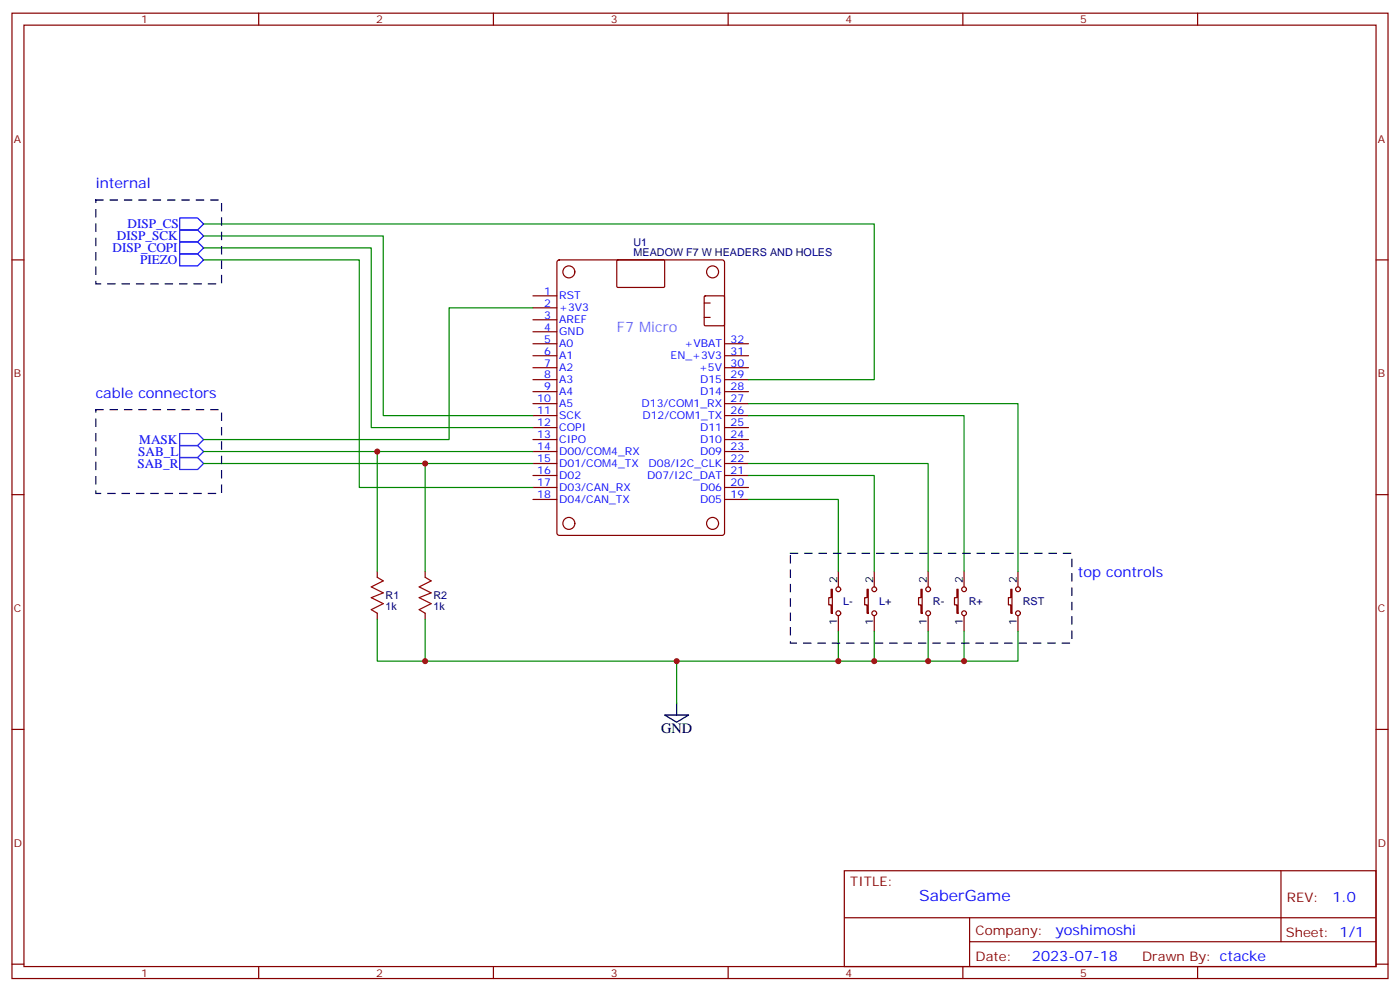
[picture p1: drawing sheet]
<svg xmlns="http://www.w3.org/2000/svg" width="412mm" height="292mm" viewBox="0 0 412 292" stroke-linecap="round" stroke-linejoin="round" font-family="sans-serif">
<g fill="none" stroke="#870000" stroke-width=".35">
<path d="M3.5 3.9h405.4v284.3h-405.4zM7.1 7.4h398.2v277.3h-398.2zM76.2 3.9v3.5M145.3 3.9v3.5M214.5 3.9v3.5M283.6 3.9v3.5M352.8 3.9v3.5M3.5 76.6h3.6M164.3 76.8l.4-.2h48l.7 .4v80l-.4 .6-48.3 .1-.6-.5-.1-79.9zM181.7 76.7l.3-.1h13.6l.2 .3-.1 7.6-.3 .2-13.5-.1-.2-.3zM405.3 76.6h3.6M157 87.1h7"/>
<path d="M157 97.7h7M157 94.2h7M157 90.7h7M207.4 93.5h1.8M207.4 89.3h1.8M207.5 87.3l.3-.2h5.3l.3 .2v8.3l-.2 .3-5.4 .1-.3-.2zM157 118.9h7M157 115.4h7M157 111.8h7M157 108.3h7M157 104.8h7M157 101.2h7"/>
<path d="M213.4 118.9h7.1M213.4 115.4h7.1M213.4 111.8h7.1M213.4 108.3h7.1M213.4 104.8h7.1M213.4 101.2h7.1M157 136.5h7M157 133h7M157 129.5h7M157 125.9h7M157 122.4h7M213.4 136.5h7.1"/>
<path d="M213.4 133h7.1M213.4 129.5h7.1M213.4 125.9h7.1M213.4 122.4h7.1M3.5 145.7h3.6M157 147.1h7M157 143.6h7M157 140.1h7M213.4 147.1h7.1M213.4 143.6h7.1M213.4 140.1h7.1M405.3 145.7h3.6"/>
<path d="M111.1 168.3v1.7M125.2 168.3v1.7M244.8 173.6h.4v7h-.4v-2.4h-.7v-2.2h.7zM246.9 168.3v4.6M255.4 173.6h.4v7h-.4v-2.4h-.7v-2.2h.7zM257.5 168.3v4.6M271.3 173.6h.3v7h-.3v-2.4h-.7v-2.2h.7zM273.4 168.3v4.6M281.9 173.6h.3v7h-.3v-2.4h-.7v-2.2h.7zM284 168.3v4.6M297.7 173.6h.4v7h-.4v-2.4h-.7v-2.2h.7zM299.9 168.3v4.6"/>
<path d="M111.1 180.6v1.8M125.2 180.6v1.8M246.9 181.3v4.6M257.5 181.3v4.6M273.4 181.3v4.6M284 181.3v4.6M299.9 181.3v4.6M3.5 214.8h3.6M405.3 214.8h3.6M248.7 256.5h156.6v28.2h-156.6zM377.3 256.5v20.9M248.7 270.3h156.5"/>
<path d="M285.6 277.4h119.6M285.6 270.3v14.1M3.5 284h3.6M76.2 284.7v3.5M145.3 284.7v3.5M214.5 284.7v3.5M283.6 284.7v3.5M352.8 284.7v3.5M405.3 284h3.6"/>
<circle cx="167.6" cy="80.1" r="1.76"/>
<circle cx="209.9" cy="80.1" r="1.76"/>
<circle cx="167.6" cy="154.2" r="1.76"/>
<circle cx="209.9" cy="154.2" r="1.76"/>
<circle cx="246.9" cy="173.6" r=".71"/>
<circle cx="257.5" cy="173.6" r=".71"/>
<circle cx="273.4" cy="173.6" r=".71"/>
<circle cx="284" cy="173.6" r=".71"/>
<circle cx="299.9" cy="173.6" r=".71"/>
<circle cx="246.9" cy="180.6" r=".71"/>
<circle cx="257.5" cy="180.6" r=".71"/>
<circle cx="273.4" cy="180.6" r=".71"/>
<circle cx="284" cy="180.6" r=".71"/>
<circle cx="299.9" cy="180.6" r=".71"/>
</g>
<path d="M52.9 71.3h5.3l1.8 1.7-1.8 1.8h-5.3zM52.9 67.7h5.3l1.8 1.8-1.8 1.8h-5.3zM52.9 74.8h5.3l1.8 1.8-1.8 1.7h-5.3zM52.9 64.2h5.3l1.8 1.8-1.8 1.7h-5.3zM52.9 134.8h5.3l1.8 1.7-1.8 1.8h-5.3zM52.9 131.2h5.3l1.8 1.8-1.8 1.8h-5.3zM52.9 127.7h5.3l1.8 1.8-1.8 1.7h-5.3z" fill="none" stroke="#00f" stroke-width=".35"/>
<path d="M111.1 170l1.8 1.1-3.5 1.8 3.5 1.7-3.5 1.4 3.5 1.8-3.5 1.8 1.7 1M125.2 170l1.8 1.1-3.5 1.8 3.5 1.7-3.5 1.4 3.5 1.8-3.5 1.8 1.7 1" fill="none" stroke="#a10000" stroke-width=".35"/>
<path d="M195.8 210.6h7l-3.5 2.1zM199.3 207.1v3.5" fill="none" stroke="#000" stroke-width=".35"/>
<g fill="none" stroke="#008700" stroke-width=".35">
<path d="M60 69.5h52.9v52.9h44.1M60 73h49.4v52.9h47.6M60 76.6h45.8v67h51.2M60 66h197.5v45.8h-37M157 90.7h-24.7v38.8h-72.3M220.5 118.9h79.4v49.4M60 133h97M60 136.5h97M111.1 133v35.3M125.2 136.5v31.8M220.5 122.4h63.5v45.9M220.5 136.5h52.9v31.8"/>
<path d="M220.5 140.1h37v28.2M220.5 147.1h26.4v21.2M111.1 182.4v12.3h188.8v-8.8M125.2 182.4v12.3M199.3 194.7v12.4M246.9 185.9v8.8M257.5 185.9v8.8M273.4 185.9v8.8M284 185.9v8.8"/>
</g>
<path d="M28.2 58.9h37.1v24.7h-37.1zM28.2 120.7h37.1v24.6h-37.1zM232.8 163h82.9v26.4h-82.9z" fill="none" stroke="#000" stroke-width=".35" stroke-dasharray="2.1 2.1"/>
<g fill="#c00">
<circle cx="284" cy="194.7" r=".88"/>
<circle cx="273.4" cy="194.7" r=".88"/>
<circle cx="257.5" cy="194.7" r=".88"/>
<circle cx="246.9" cy="194.7" r=".88"/>
<circle cx="199.3" cy="194.7" r=".88"/>
<circle cx="111.1" cy="133" r=".88"/>
<circle cx="125.2" cy="136.5" r=".88"/>
<circle cx="125.2" cy="194.7" r=".88"/>
</g>
<text font-size="4.6" fill="#00f" x="270.8" y="265.5">SaberGame</text>
<g font-size="4.2" fill="#00f">
<text x="28.2" y="55.4">internal</text>
<text x="28.2" y="117.1">cable connectors</text>
<text x="317.5" y="170">top controls</text>
<text x="392.5" y="265.7">1.0</text>
<text x="310.9" y="275.3">yoshimoshi</text>
<text x="304" y="283.1">2023-07-18</text>
</g>
<text font-size="4.2" fill="#23abe3" x="181.7" y="97.7">F7 Micro</text>
<text font-size="4.2" x="194.7" y="215.9">GND</text>
<g font-size="3.9" fill="#00f">
<text x="34.4" y="70.8">DISP_SCK</text>
<text x="37.6" y="67.2">DISP_CS</text>
<text x="33.2" y="74.3">DISP_COPI</text>
<text x="41.3" y="77.8">PIEZO</text>
<text x="41" y="130.7">MASK</text>
<text x="40.5" y="137.8">SAB_R</text>
<text x="40.7" y="134.3">SAB_L</text>
</g>
<g font-size="3.9" fill="#800">
<text x="250.5" y="261.1">TITLE:</text>
<text x="379.1" y="265.7">REV:</text>
<text x="287.4" y="275.3">Company:</text>
<text x="378.7" y="275.9">Sheet: 1/1</text>
<text x="287.4" y="282.9">Date:</text>
<text x="336.4" y="283">Drawn By: ctacke</text>
</g>
<g font-size="3.2" fill="#800">
<text x="41.6" y="6.9">1</text>
<text x="110.8" y="6.9">2</text>
<text x="179.9" y="6.9">3</text>
<text x="249.1" y="6.9">4</text>
<text x="318.2" y="6.9">5</text>
<text x="4.1" y="42">A</text>
<text x="405.9" y="42">A</text>
<text x="4.1" y="111.1">B</text>
<text x="405.9" y="111.1">B</text>
<text x="4.1" y="180.3">C</text>
<text x="405.9" y="180.3">C</text>
<text x="4.1" y="249.4">D</text>
<text x="405.9" y="249.4">D</text>
<text x="41.6" y="287.7">1</text>
<text x="110.8" y="287.7">2</text>
<text x="179.9" y="287.7">3</text>
<text x="249.1" y="287.7">4</text>
<text x="318.2" y="287.7">5</text>
</g>
<g font-size="3.2" fill="#000080">
<text x="186.6" y="75.5">MEADOW F7 W HEADERS AND HOLES</text>
<text x="186.6" y="72.4">U1</text>
<text x="113.6" y="179.6">1k</text>
<text x="113.6" y="176.5">R1</text>
<text x="127.7" y="179.6">1k</text>
<text x="127.7" y="176.5">R2</text>
<text x="248.4" y="178.3">L-</text>
<text x="258.9" y="178.3">L+</text>
<text x="274.8" y="178.3">R-</text>
<text x="285.4" y="178.3">R+</text>
<text x="301.3" y="178.3">RST</text>
</g>
<g font-size="3.2" fill="#00f">
<text x="160.3" y="86.8">1</text>
<text x="164.7" y="88.2">RST</text>
<text x="160.3" y="93.8">3</text>
<text x="160.3" y="90.3">2</text>
<text x="164.7" y="95.3">AREF</text>
<text x="164.7" y="91.7">+3V3</text>
<text x="160.3" y="100.9">5</text>
<text x="160.3" y="97.4">4</text>
<text x="164.7" y="98.8">GND</text>
<text x="215.2" y="100.9">32</text>
<text x="160.3" y="108">7</text>
<text x="160.3" y="104.4">6</text>
<text x="164.7" y="105.8">A1</text>
<text x="164.7" y="102.3">A0</text>
<text x="197.5" y="105.8">EN_+3V3</text>
<text x="201.7" y="102.3">+VBAT</text>
<text x="215.2" y="108">30</text>
<text x="215.2" y="104.4">31</text>
<text x="160.3" y="111.5">8</text>
<text x="164.7" y="112.9">A3</text>
<text x="164.7" y="109.4">A2</text>
<text x="205.9" y="109.4">+5V</text>
<text x="206.2" y="112.9">D15</text>
<text x="215.2" y="111.5">29</text>
<text x="158.2" y="118.5">10</text>
<text x="160.3" y="115">9</text>
<text x="164.7" y="119.9">A5</text>
<text x="164.7" y="116.4">A4</text>
<text x="189" y="119.9">D13/COM1_RX</text>
<text x="206.2" y="116.4">D14</text>
<text x="215.2" y="118.5">27</text>
<text x="215.2" y="115">28</text>
<text x="158.2" y="125.6">12</text>
<text x="158.2" y="122.1">11</text>
<text x="164.7" y="123.5">SCK</text>
<text x="189.3" y="123.5">D12/COM1_TX</text>
<text x="215.2" y="125.6">25</text>
<text x="215.2" y="122.1">26</text>
<text x="158.2" y="129.1">13</text>
<text x="164.7" y="130.5">CIPO</text>
<text x="164.7" y="127">COPI</text>
<text x="206.2" y="130.5">D10</text>
<text x="206.2" y="127">D11</text>
<text x="215.2" y="129.1">24</text>
<text x="158.2" y="136.2">15</text>
<text x="158.2" y="132.6">14</text>
<text x="164.7" y="137.6">D01/COM4_TX</text>
<text x="164.7" y="134.1">D00/COM4_RX</text>
<text x="191" y="137.6">D08/I2C_CLK</text>
<text x="206.2" y="134.1">D09</text>
<text x="215.2" y="136.2">22</text>
<text x="215.2" y="132.6">23</text>
<text x="158.2" y="143.2">17</text>
<text x="158.2" y="139.7">16</text>
<text x="164.7" y="141.1">D02</text>
<text x="190.7" y="141.1">D07/I2C_DAT</text>
<text x="215.2" y="143.2">20</text>
<text x="215.2" y="139.7">21</text>
<text x="158.2" y="146.8">18</text>
<text x="164.7" y="148.2">D04/CAN_TX</text>
<text x="164.7" y="144.6">D03/CAN_RX</text>
<text x="206.2" y="148.2">D05</text>
<text x="206.2" y="144.6">D06</text>
<text x="215.2" y="146.8">19</text>
</g>
<g font-size="3.2">
<text x="246.6" y="171.8" transform="rotate(-90 246.6 171.8)">2</text>
<text x="257.2" y="171.8" transform="rotate(-90 257.2 171.8)">2</text>
<text x="273" y="171.8" transform="rotate(-90 273 171.8)">2</text>
<text x="283.6" y="171.8" transform="rotate(-90 283.6 171.8)">2</text>
<text x="299.5" y="171.8" transform="rotate(-90 299.5 171.8)">2</text>
<text x="246.6" y="184.1" transform="rotate(-90 246.6 184.1)">1</text>
<text x="257.2" y="184.1" transform="rotate(-90 257.2 184.1)">1</text>
<text x="273" y="184.1" transform="rotate(-90 273 184.1)">1</text>
<text x="283.6" y="184.1" transform="rotate(-90 283.6 184.1)">1</text>
<text x="299.5" y="184.1" transform="rotate(-90 299.5 184.1)">1</text>
</g>
</svg>
